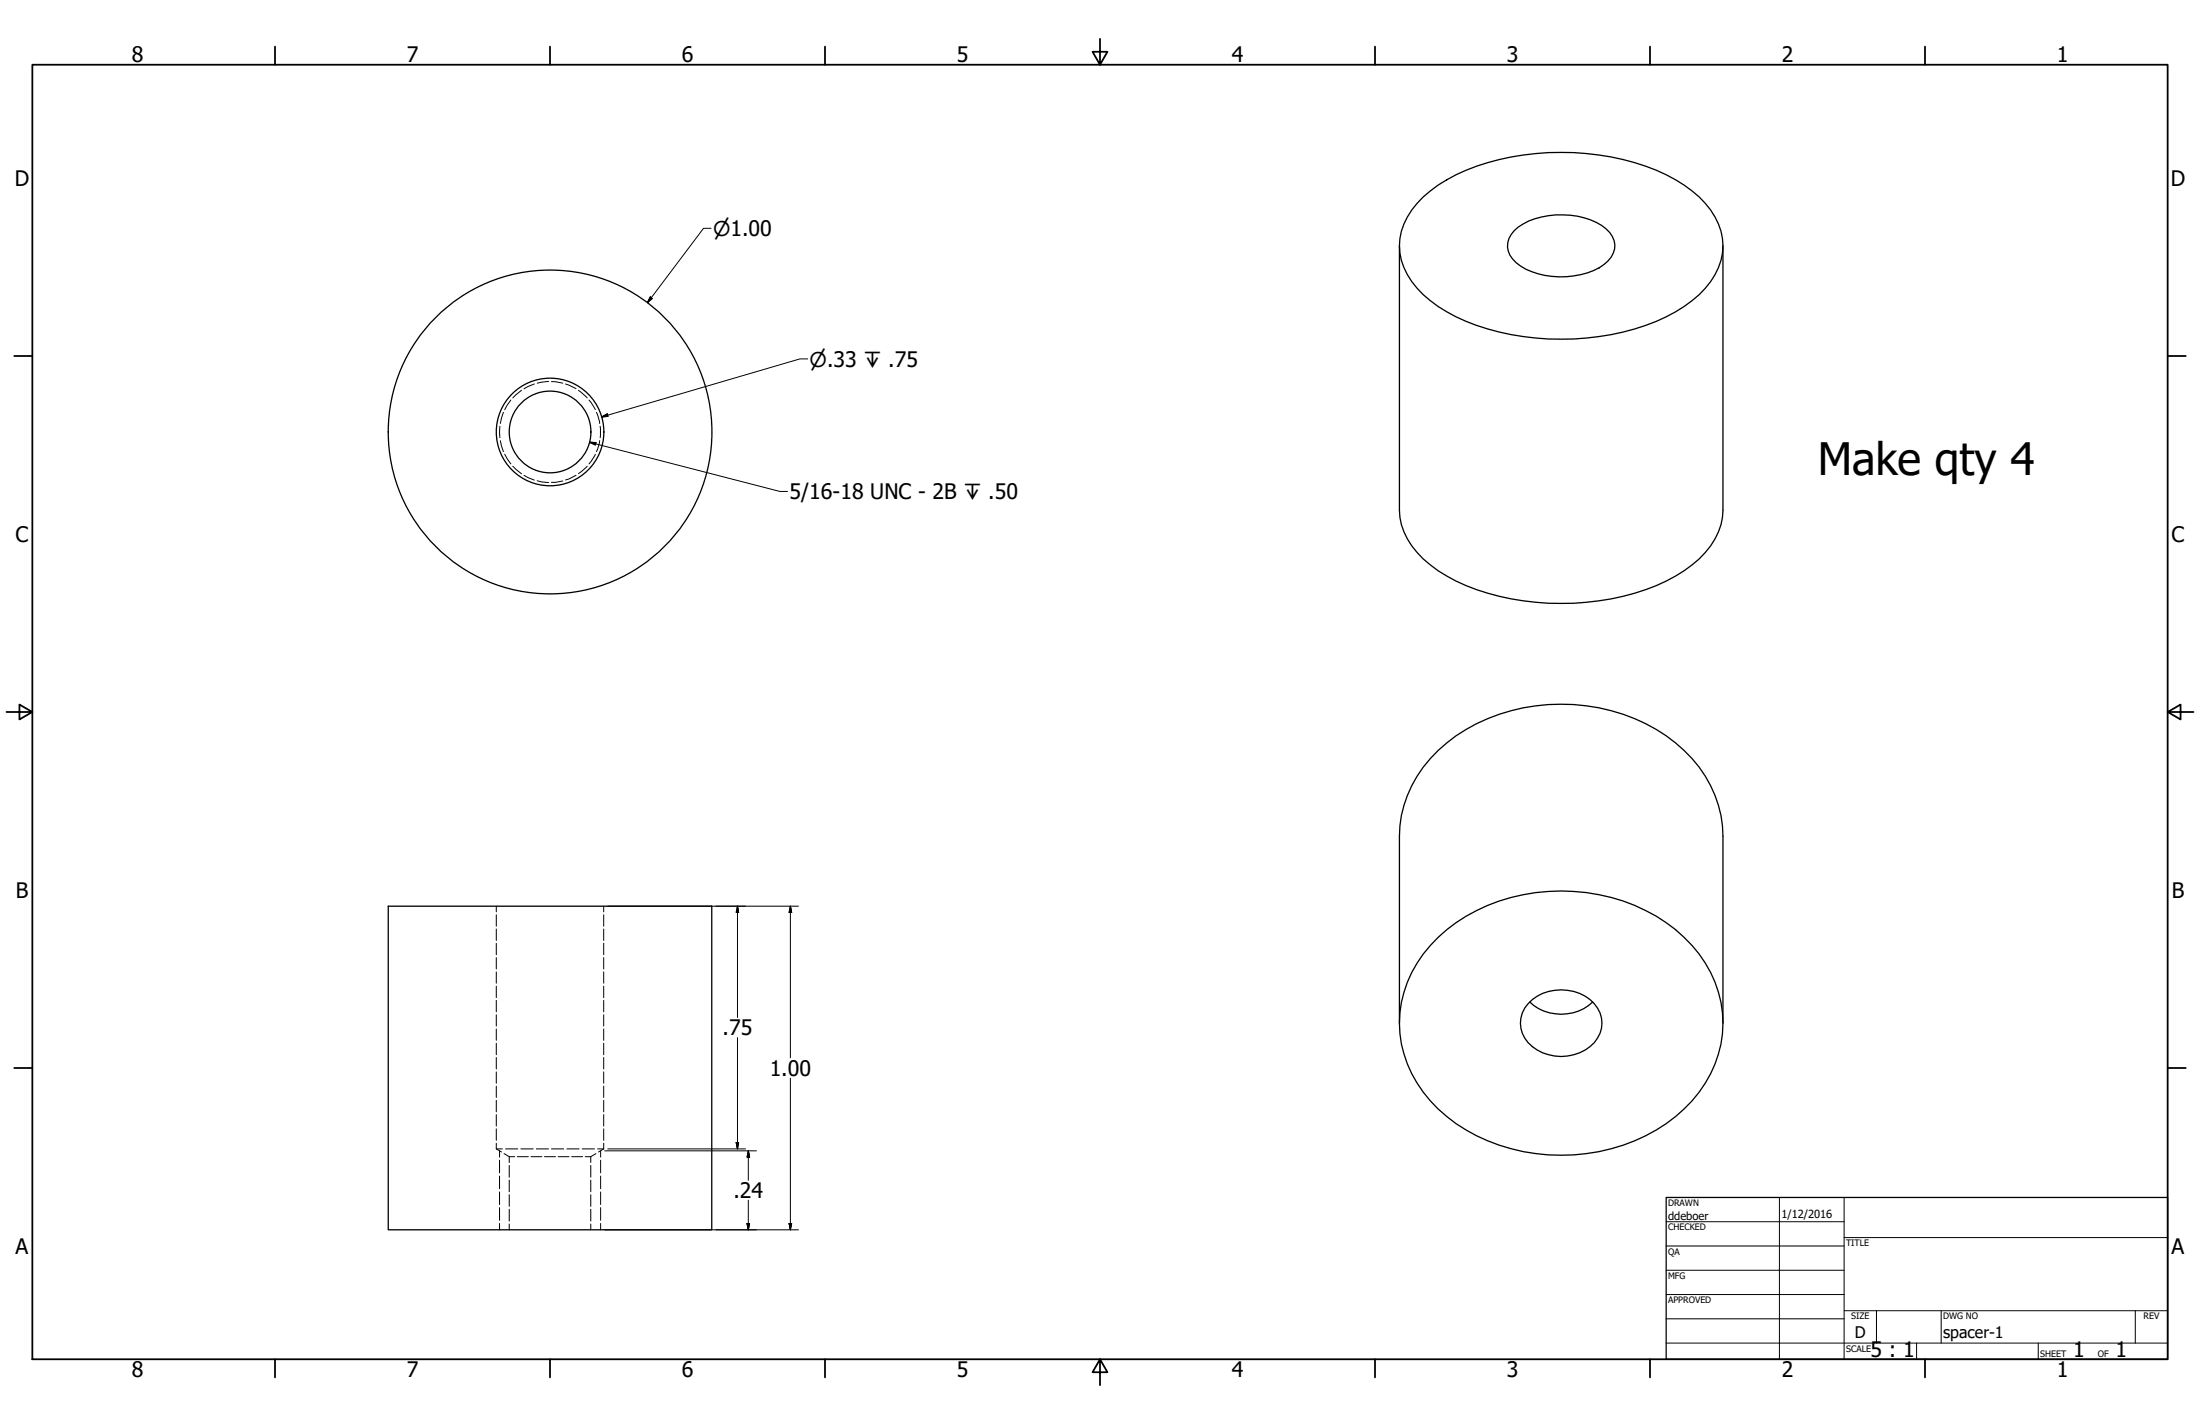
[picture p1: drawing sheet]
<svg xmlns="http://www.w3.org/2000/svg" width="864mm" height="559mm" viewBox="0 0 864 559" stroke-linecap="round" stroke-linejoin="round" font-family="sans-serif">
<!-- layer: Hidden (ANSI) -->
<g fill="none" stroke="#000" stroke-width=".39">
<path d="M194.8 355.6v2.2M194.8 359v4.5M237 355.6v2.2M237 359v4.5M194.8 364.6v4.5M194.8 370.1v4.5M194.8 375.8v4.4M237 364.6v4.5M237 370.1v4.5M237 375.8v4.4M194.8 381.4v4.4M194.8 387v4.5"/>
<path d="M194.8 392.6v4.5M194.8 398.2v4.5M237 381.4v4.4M237 387v4.5M237 392.6v4.5M237 398.2v4.5M194.8 403.8v4.4M194.8 409.4v4.5M194.8 415v4.5M237 403.8v4.4M237 409.4v4.5M237 415v4.5"/>
<path d="M194.8 420.6v4.5M194.8 426.2v4.5M194.8 431.8v4.5M194.8 437.4v4.5M237 420.6v4.5M237 426.2v4.5M237 431.8v4.5M237 437.4v4.5M194.8 450.8h2.4M194.8 450.8l2 1.3M194.8 443v4.5M194.8 448.6v2.2"/>
<path d="M197.9 452.7l2 1.2M198.4 450.8h4.9M199.9 453.9h2.2M199.9 453.9v2.3M199.9 457.3v4.7M203.1 453.9h4.3M204.5 450.8h4.8M208.4 453.9h4.3M210.5 450.8h4.8M213.7 453.9h4.4M216.5 450.8h4.8M219.1 453.9h4.3"/>
<path d="M222.5 450.8h4.8M224.4 453.9h4.3M228.5 450.8h4.9M229.7 453.9h2.2M231.9 453.9v2.3M231.9 457.3v4.7M233.9 452.7l-2 1.2M234.6 450.8h2.4M237 450.8l-2.1 1.3M237 443v4.5M237 448.6v2.2M199.9 463.1v4.6"/>
<path d="M199.9 468.8v4.6M199.9 474.5v4.7M231.9 463.1v4.6M231.9 468.8v4.6M231.9 474.5v4.7M199.9 480.3v2.3M231.9 480.3v2.3"/>
</g>
<!-- layer: Hidden Narrow (ANSI) -->
<g fill="none" stroke="#000" stroke-width=".39">
<path d="M200.5 157l-2.4 3.8M204.7 153.2l-3.4 2.9M209.7 150.7l-4 1.9M215.3 149.7l-4.4 .7M216.5 149.7l4.4 .7M222 150.7l4.1 1.8M227.1 153.2l3.4 2.9M231.2 157l2.5 3.8M196.2 167.3v4.5M196.4 172.9l1.2 4.3M197.6 161.8l-1.2 4.4M198.1 178.2l2.4 3.9"/>
<path d="M233.7 178.2l-2.5 3.9M234.1 161.8l1.3 4.4M235.4 172.9l-1.3 4.3M235.6 167.3v4.5M201.3 182.9l3.4 3M205.7 186.5l4 1.9M210.9 188.7l4.4 .7M220.9 188.7l-4.4 .6M226.1 186.5l-4.1 1.8M230.5 182.9l-3.4 3M196.1 451.6v2.5M196.1 455.3v4.9"/>
<path d="M235.8 451.6v2.5M235.8 455.3v4.9M196.1 461.5v5M196.1 467.7v5M196.1 473.9v5M235.8 461.5v5M235.8 467.7v5M235.8 473.9v5M196.1 480.1v2.5M235.8 480.1v2.5"/>
</g>
<!-- layer: Visible (ANSI) -->
<g fill="none" stroke="#000" stroke-width=".51">
<path d="M558.7 77.3a65.9 65.9 0 0 1 29.8-14.7 102.1 102.1 0 0 1 65.5 6 44.4 44.4 0 0 1 19.2 16.6 22.5 22.5 0 0 1-1.7 25.3 52.6 52.6 0 0 1-25.5 17.2 101.9 101.9 0 0 1-74.4-3.4 44.7 44.7 0 0 1-19.2-16.5 22.5 22.5 0 0 1 1.8-25.4zM549.3 96.5v103.7a28.2 28.2 0 0 0 12.2 21.5 79.1 79.1 0 0 0 41.4 14.6 100 100 0 0 0 51.1-8.3 44.4 44.4 0 0 0 19.2-16.5 22.3 22.3 0 0 0 3.1-11.3v-103.7M594.4 90.5a27.8 27.8 0 0 1 22-6 24.2 24.2 0 0 1 15.5 6.7 8.2 8.2 0 0 1-2.3 12.6 31.7 31.7 0 0 1-32.6 .7 9 9 0 0 1-4.7-10.9zM152.4 355.6h127v127h-127zM564.5 367.9a71.3 71.3 0 0 1 58.2-17.6 64 64 0 0 1 46.7 27.7 44.1 44.1 0 0 1-5.2 54 69.1 69.1 0 0 1-51.4 21.3 70.6 70.6 0 0 1-48.3-18.1 45.1 45.1 0 0 1-12.1-49.8 50 50 0 0 1 12.1-17.5zM599.9 393.8a18.2 18.2 0 0 1 25.9 0 11.6 11.6 0 0 1-3.6 18.3 18.1 18.1 0 0 1-23.6-4.7 11.1 11.1 0 0 1 1.3-13.6zM600.5 393.2a18.3 18.3 0 0 0 24.7 0M549.3 401.5v-73.3a48.4 48.4 0 0 1 22.3-39.5 74.9 74.9 0 0 1 82.4 0 48.7 48.7 0 0 1 22.3 39.5v73.3"/>
<circle cx="215.9" cy="169.5" r="21.1"/>
<circle cx="215.9" cy="169.5" r="16"/>
<circle cx="215.9" cy="169.5" r="63.5"/>
</g>
<!-- layer: Border (ANSI) -->
<g fill="none" stroke="#000" stroke-width=".7">
<path d="M107.9 18.3v7.1M215.9 18.3v7.1M323.8 18.3v7.1M431.8 15.2v10.2l-2.9-5.1h5.8l-2.9 5.1M539.8 18.3v7.1M647.7 18.3v7.1M755.6 18.3v7.1M12.7 25.4h838.2v508h-838.2zM5.6 139.7h7.1M850.9 139.7h7.1M2.5 279.4h10.2l-5.1-2.9v5.8l5.1-2.9M850.9 279.4l5.1 2.9v-5.8l-5.1 2.9h10.2"/>
<path d="M5.6 419.1h7.1M850.9 419.1h7.1M107.9 533.4v7.1M215.9 533.4v7.1M323.8 533.4v7.1M431.8 533.4l2.9 5.1h-5.8l2.9-5.1v10.2M539.8 533.4v7.1M647.7 533.4v7.1M755.6 533.4v7.1"/>
</g>
<!-- layer: Title (ANSI) -->
<g fill="none" stroke="#000" stroke-width=".39">
<path d="M654 479.4h69.9M698.5 469.9v63.5M723.9 469.9v63.5M654 488.9h69.9M654 498.5h69.9M723.9 485.6h127M654 508h69.9M654 517.5h69.9M723.9 514.3h127M736.6 514.3v12.7M762 514.3v12.7M838.2 514.3v12.7"/>
<path d="M654 527h196.9M752.3 527v6.4M800.1 527v6.4"/>
</g>
<path d="M654 469.9h196.9v63.5h-196.9z" fill="none" stroke="#000" stroke-width=".51"/>
<!-- layer: Dimension (ANSI) -->
<g fill="none" stroke="#000" stroke-width=".39">
<path d="M279.1 89.6h-2.9l-22.1 29.2M255.3 116.5l.7 .7-1.9 1.6zM238.6 355.6h74.8M289.5 355.6l.4 2.5h-.9zM289.5 355.6v43.7M310.3 355.6l.5 2.5h-1zM310.3 355.6v59.5M289.5 407.2v43.6M310.3 423.1v59.5M237.4 451.6h59.5M238.6 450.8h54.1M289 448.4h.9l-.4 2.4z"/>
<path d="M293.8 451.6l.5 2.5h-1.1zM293.8 451.6v11.6M293.8 471v11.6M237.4 482.6h76M293.2 480.1h1.1l-.5 2.5zM309.8 480.1h1l-.5 2.5z"/>
</g>
<g fill="#000" stroke="#000" stroke-width=".39">
<path d="M255.3 116.5l-1.2 2.3zM255.3 116.5l.7 .7-1.9 1.6zM289.5 355.6l.4 2.5zM289.5 355.6l.4 2.5h-.9zM310.3 355.6l.5 2.5zM310.3 355.6l.5 2.5h-1zM289 448.4l.5 2.4zM289 448.4h.9l-.4 2.4zM293.8 451.6l.5 2.5zM293.8 451.6l.5 2.5h-1.1zM293.2 480.1l.6 2.5zM293.2 480.1h1.1l-.5 2.5z"/>
<path d="M309.8 480.1l.5 2.5zM309.8 480.1h1l-.5 2.5z"/>
</g>
<!-- layer: Symbol (ANSI) -->
<path d="M317.1 140.8h-3.1l-77.8 22.8M231.4 173.5l2.5 .2-.2 .9zM231.4 173.5l74.7 19.3h3M236.2 163.6l2.2-1.2 .3 1z" fill="none" stroke="#000" stroke-width=".39"/>
<path d="M231.4 173.5l2.5 .2zM231.4 173.5l2.5 .2-.2 .9zM236.2 163.6l2.2-1.2zM236.2 163.6l2.2-1.2 .3 1z" fill="#000" stroke="#000" stroke-width=".39"/>
<text font-size="17.5" x="713.5" y="186.6">Make qty 4</text>
<g font-size="8.4">
<text x="51.7" y="24.4">8</text>
<text x="159.6" y="24.4">7</text>
<text x="267.6" y="24.4">6</text>
<text x="375.5" y="24.4">5</text>
<text x="483.5" y="24.4">4</text>
<text x="591.4" y="24.4">3</text>
<text x="699.4" y="24.4">2</text>
<text x="807.3" y="24.4">1</text>
<text x="5.8" y="72.9">D</text>
<text x="852.1" y="72.9">D</text>
<text x="309.9" y="195.9">5/16-18 UNC - 2B ↧ .50</text>
<text x="6.1" y="212.6">C</text>
<text x="852.4" y="212.6">C</text>
<text x="6.2" y="352.3">B</text>
<text x="852.5" y="352.3">B</text>
<text x="283.7" y="406.2">.75</text>
<text x="302.1" y="422.1">1.00</text>
<text x="287.9" y="470.2">.24</text>
<text x="6.1" y="492">A</text>
<text x="852.4" y="492">A</text>
<text x="734.3" y="532.5">5 : 1</text>
<text x="813.8" y="532.6">1</text>
<text x="830.5" y="532.6">1</text>
<text x="51.7" y="540.5">8</text>
<text x="159.6" y="540.5">7</text>
<text x="267.6" y="540.5">6</text>
<text x="375.5" y="540.5">5</text>
<text x="483.5" y="540.5">4</text>
<text x="591.4" y="540.5">3</text>
<text x="699.4" y="540.5">2</text>
<text x="807.3" y="540.5">1</text>
</g>
<g font-size="8">
<text x="280" y="92.6">⌀1.00</text>
<text x="317.8" y="143.9">⌀.33 ↧ .75</text>
</g>
<g font-size="6.3">
<text x="728.1" y="524.9">D</text>
<text x="762.8" y="525">spacer-1</text>
</g>
<g font-size="4.4">
<text x="654.8" y="478.6">ddeboer</text>
<text x="699.3" y="478">1/12/2016</text>
</g>
<g font-size="3.5">
<text x="654.8" y="473.2">DRAWN</text>
<text x="654.8" y="482.8">CHECKED</text>
<text x="724.7" y="488.9">TITLE</text>
<text x="654.8" y="492.3">QA</text>
<text x="654.8" y="501.8">MFG</text>
<text x="654.8" y="511.4">APPROVED</text>
<text x="726.7" y="517.7">SIZE</text>
<text x="762.8" y="517.7">DWG NO</text>
<text x="841.4" y="517.7">REV</text>
<text x="724.7" y="530.4">SCALE</text>
<text x="800.9" y="532.6">SHEET</text>
<text x="823.5" y="532.6">OF</text>
</g>
</svg>
